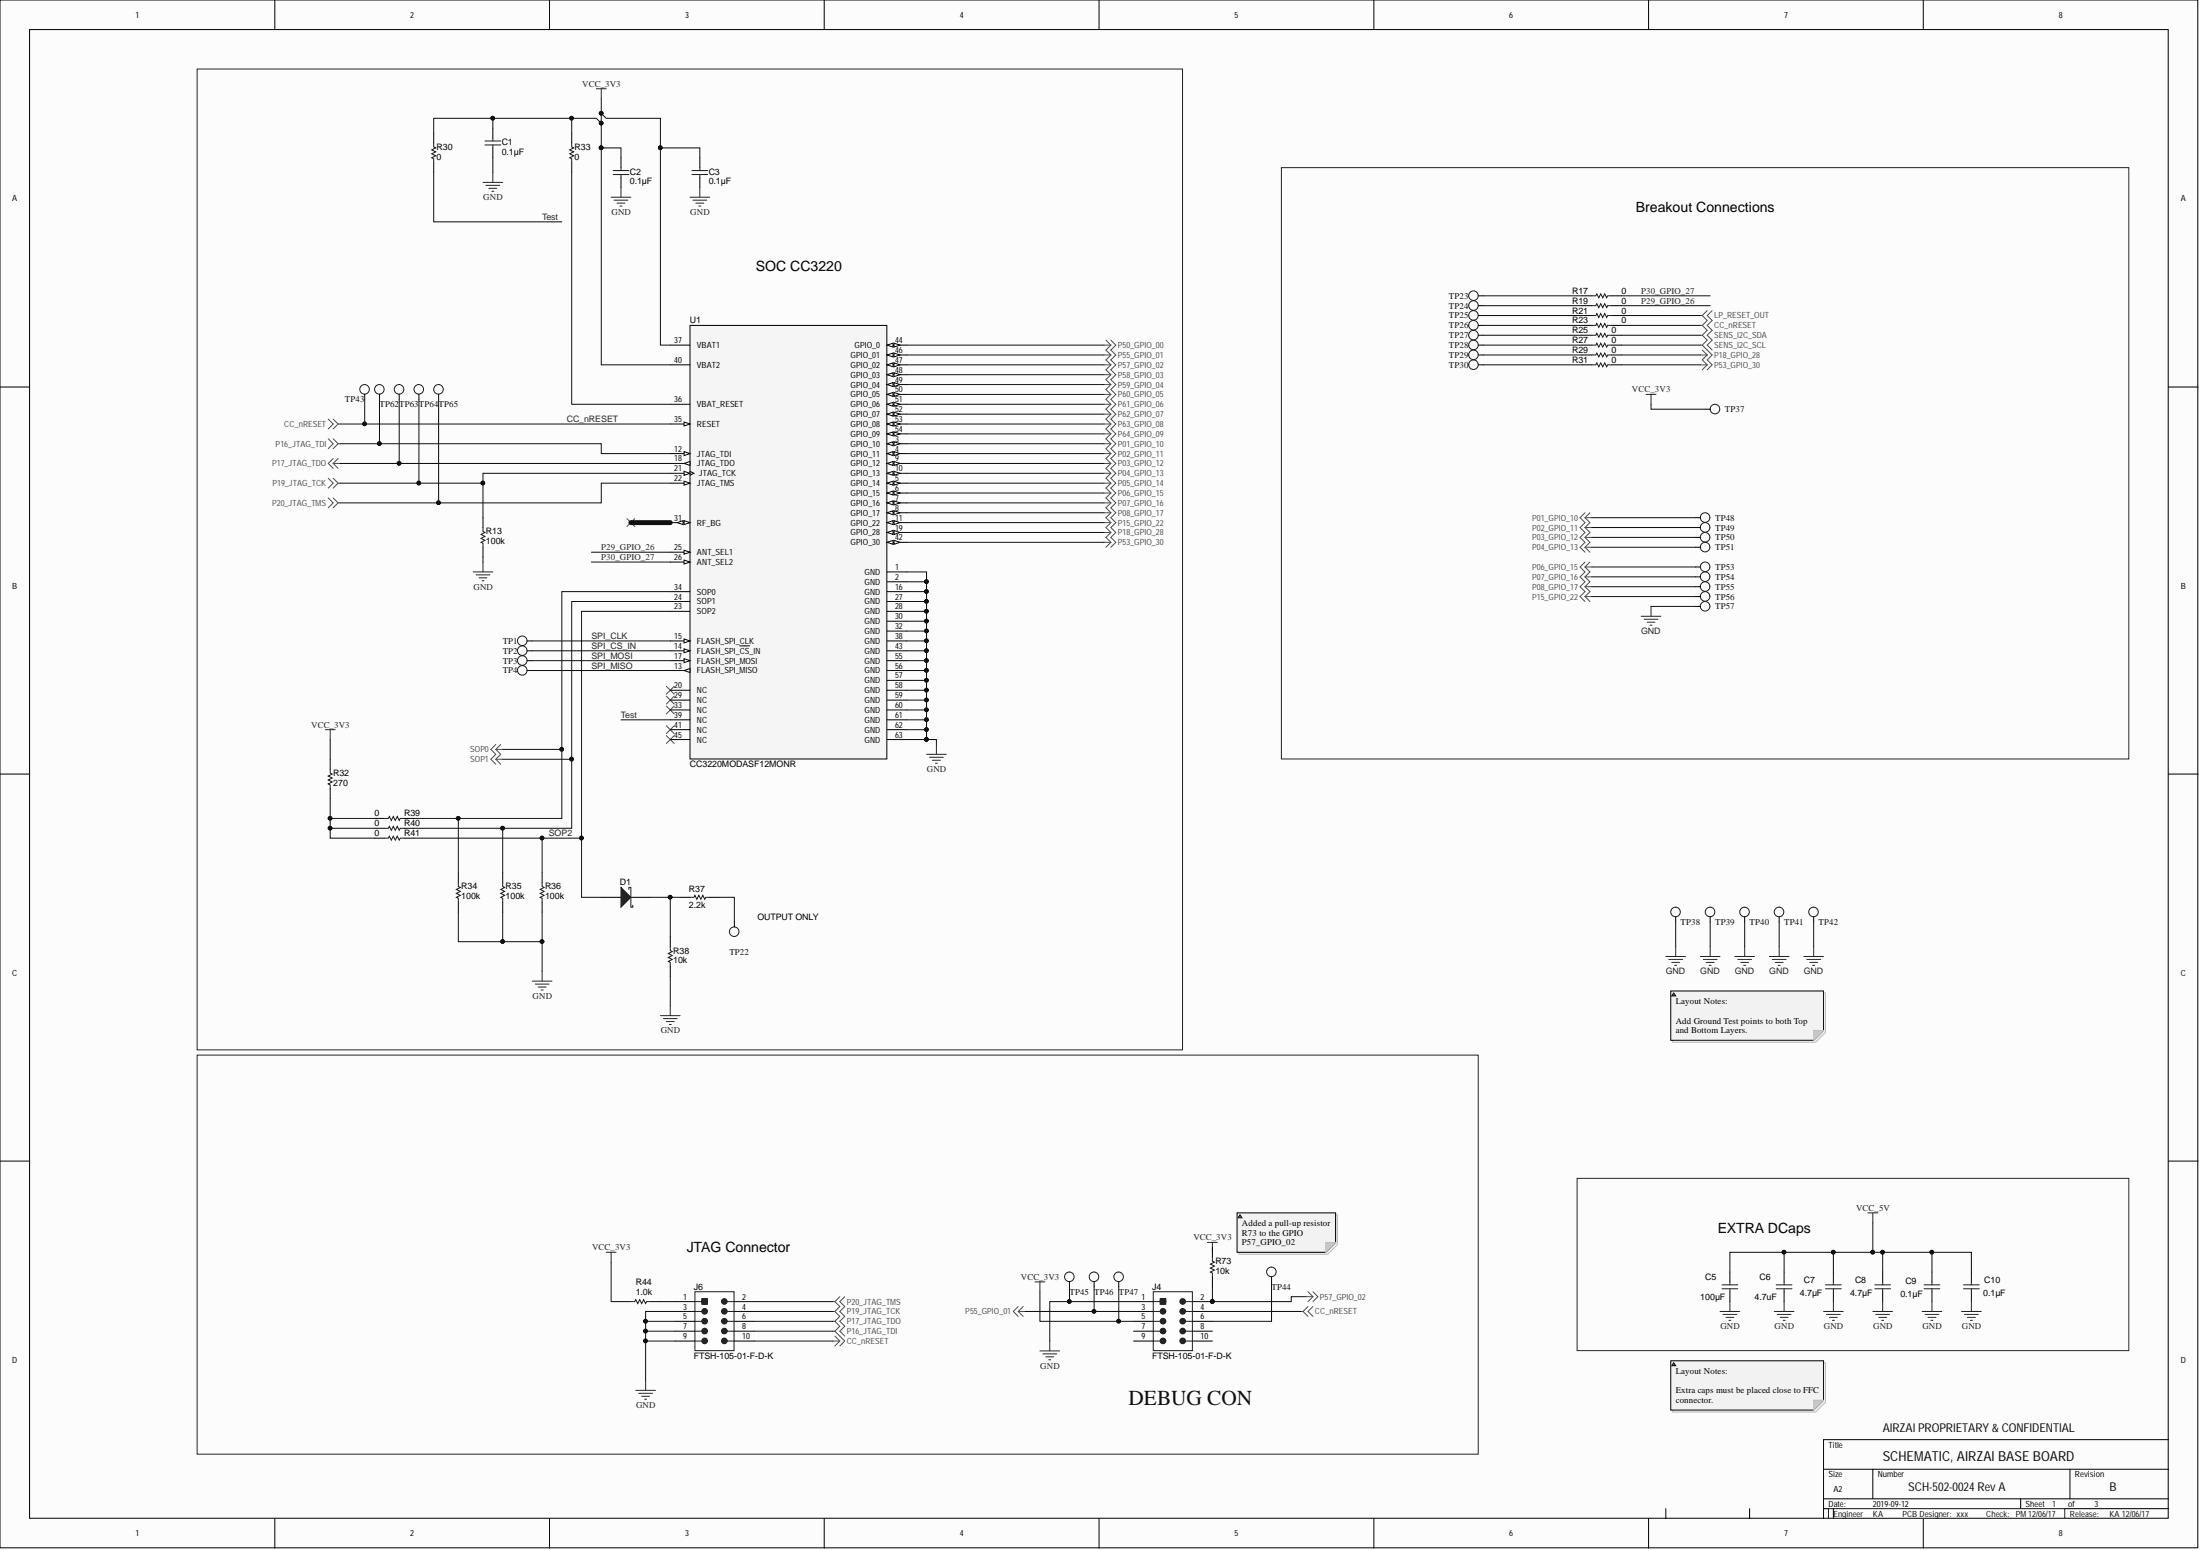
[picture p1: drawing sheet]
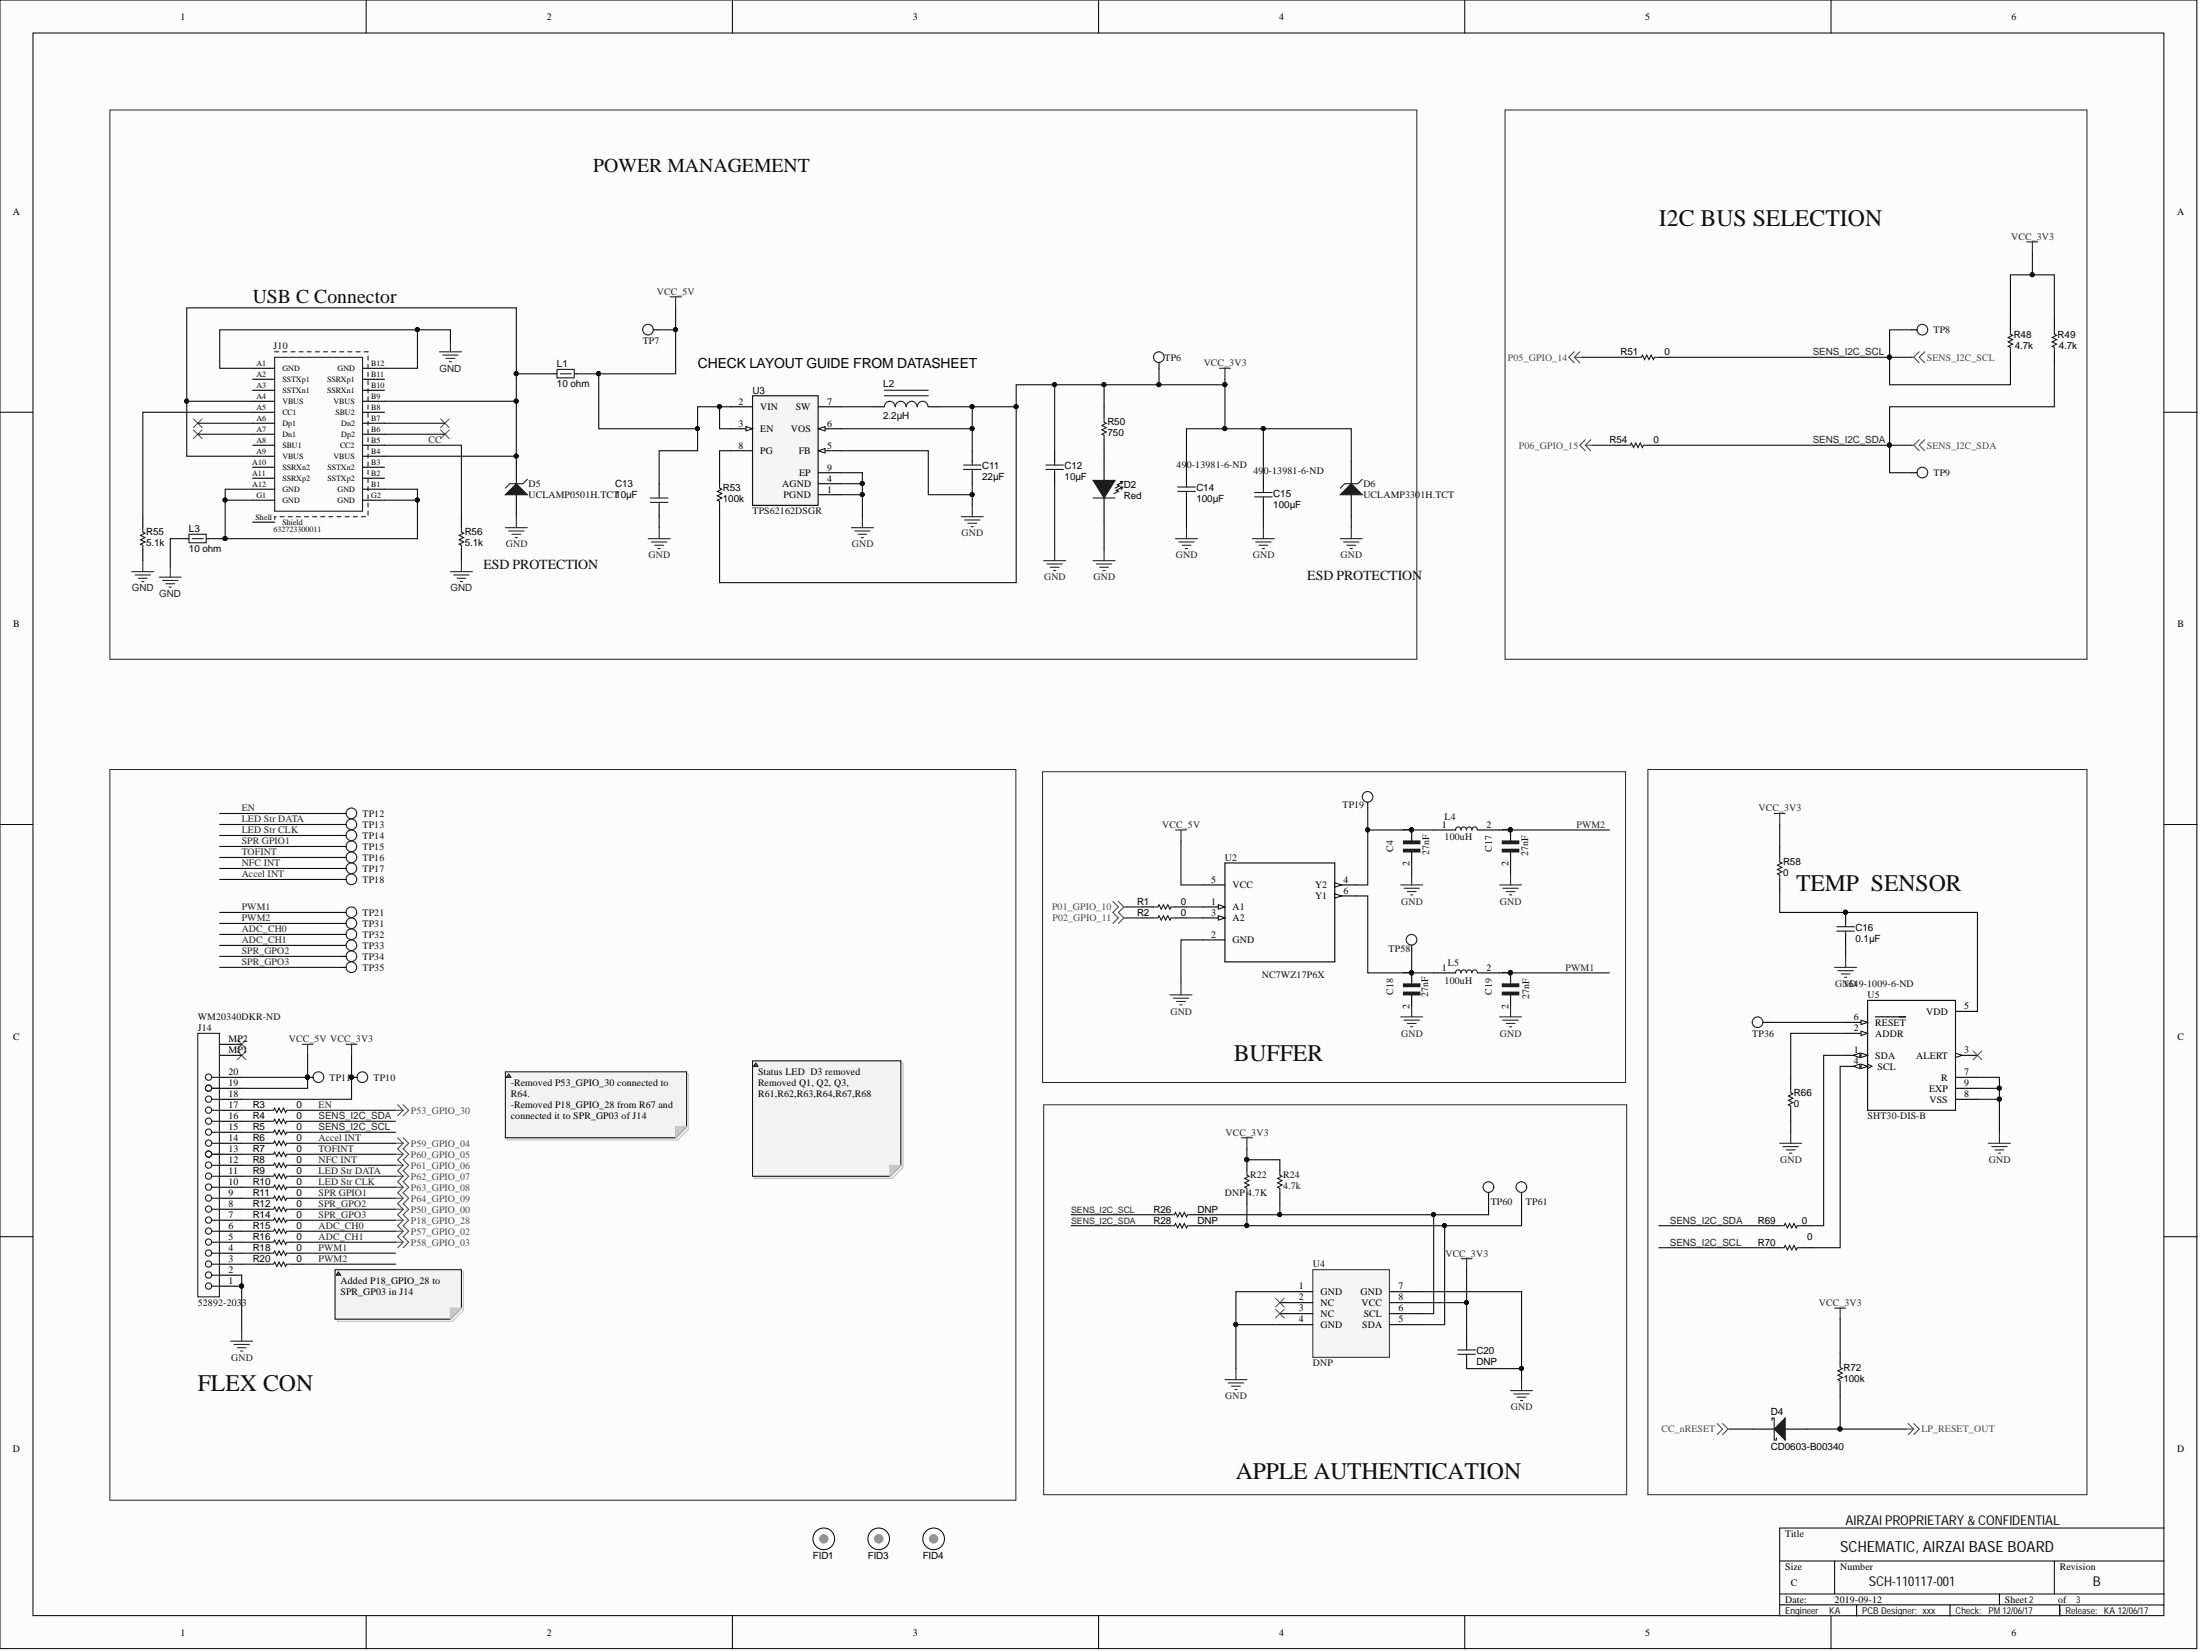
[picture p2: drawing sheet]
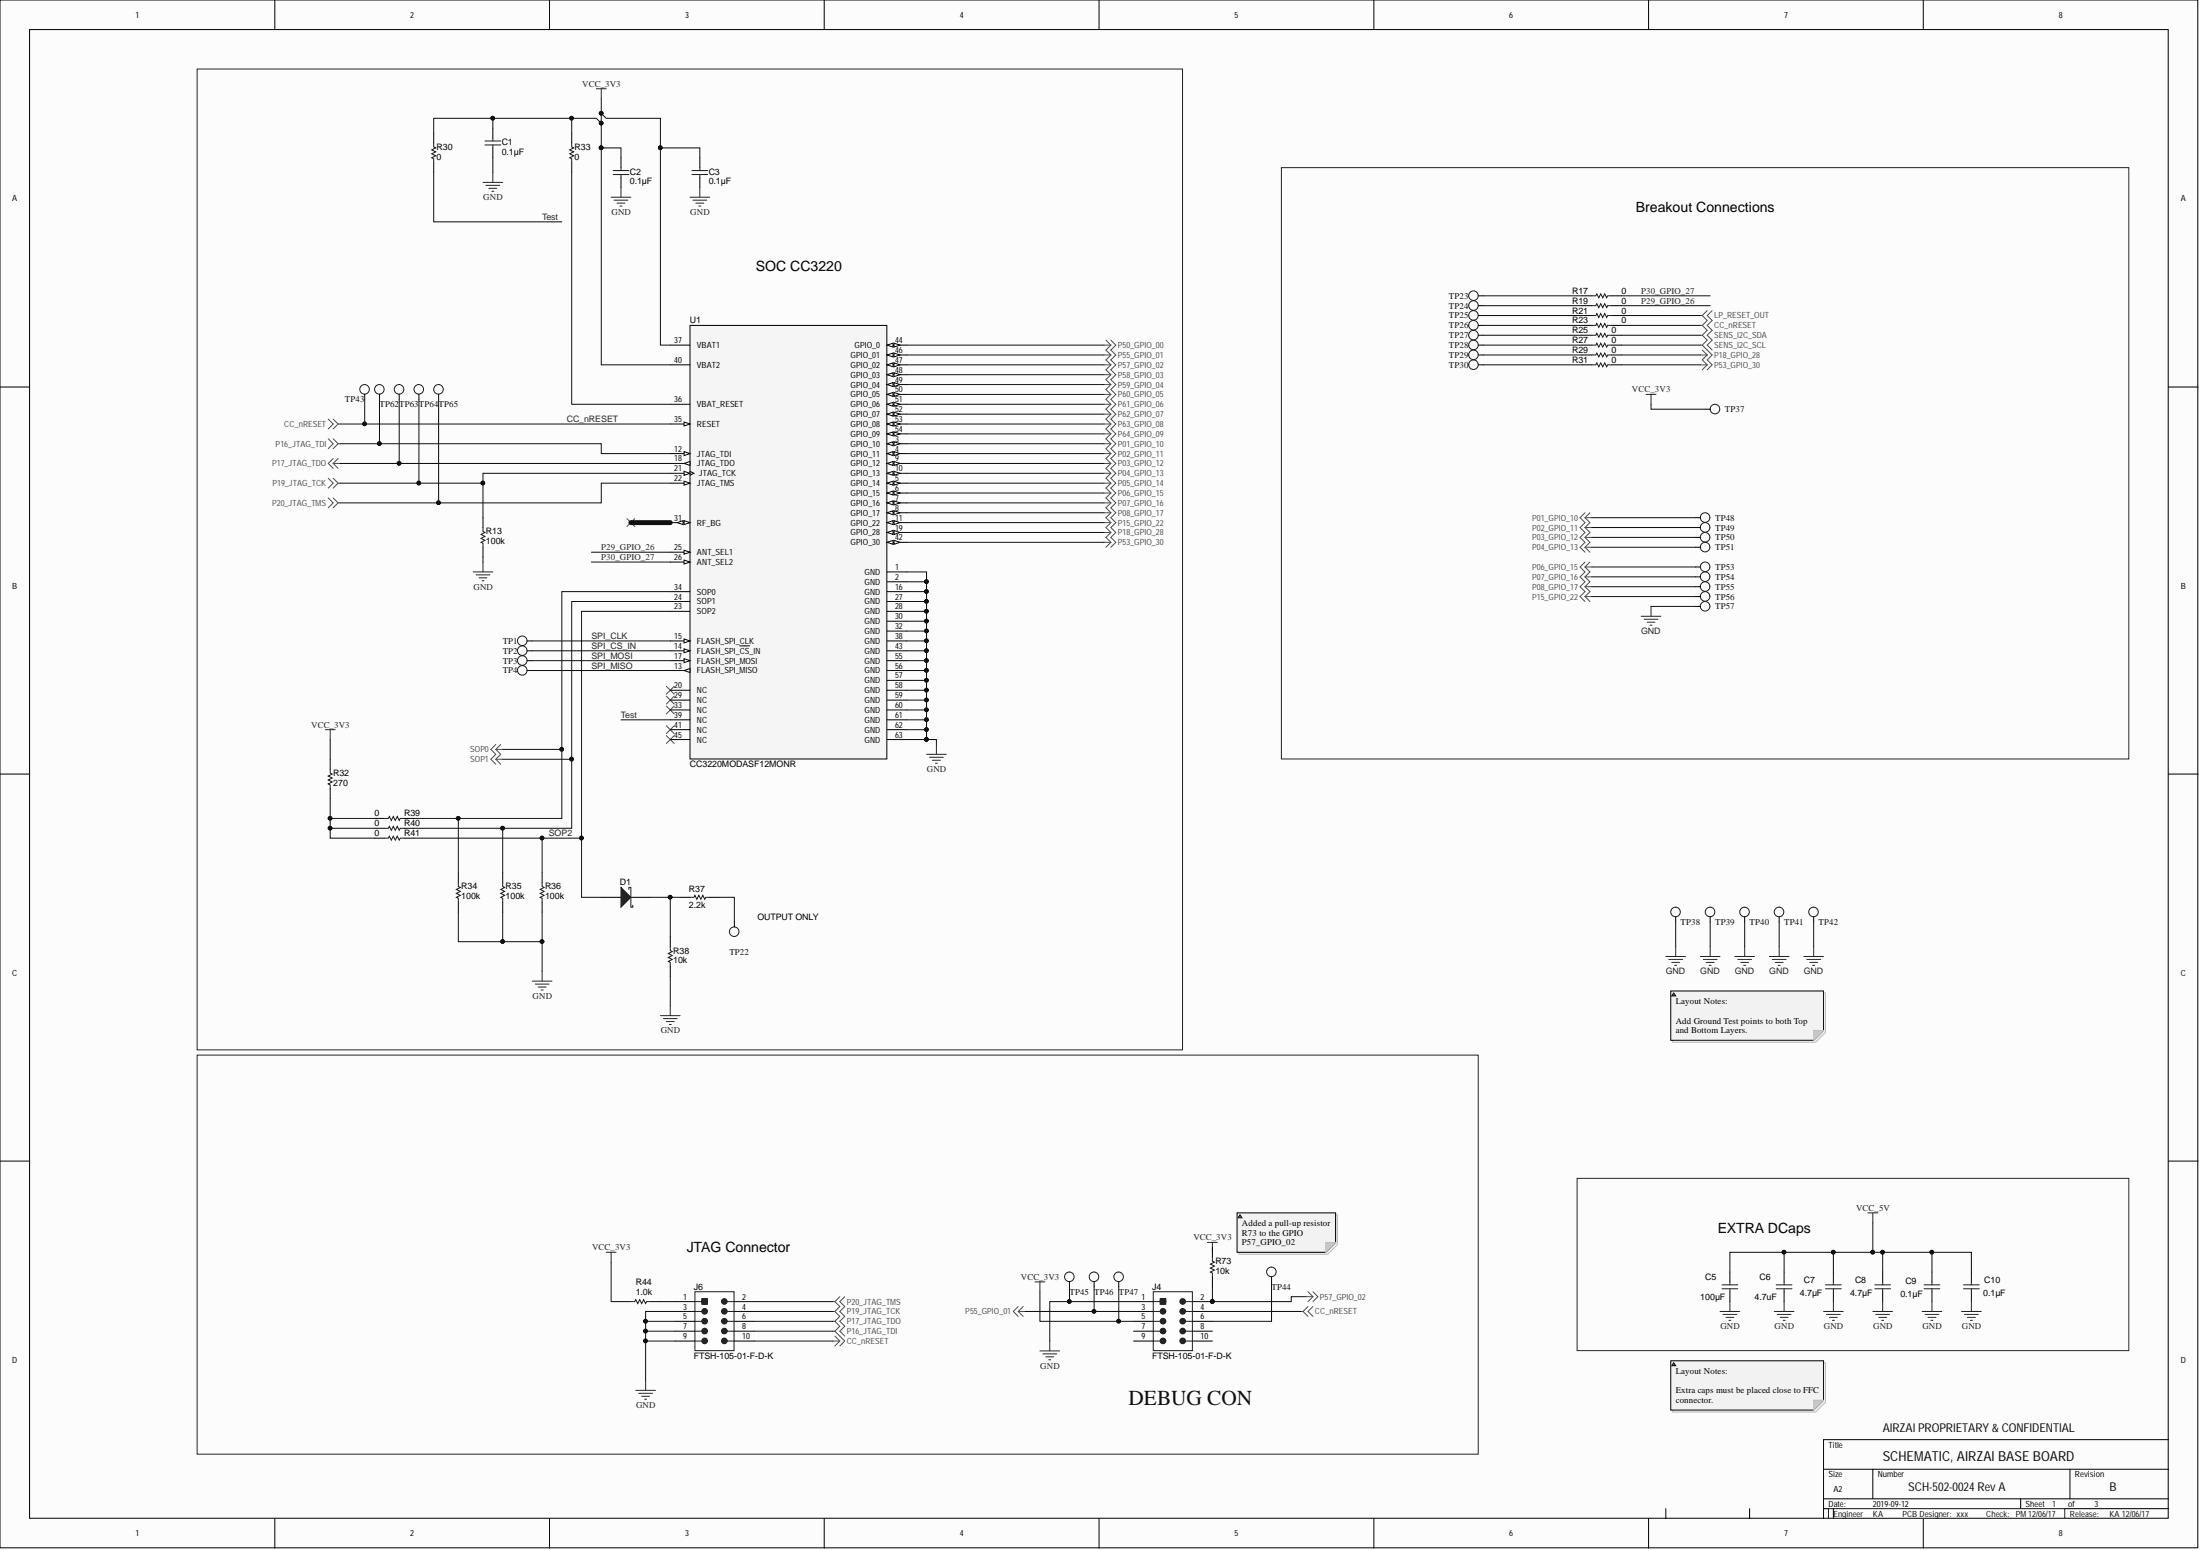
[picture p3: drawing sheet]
# Altium project AIRZAI_MBD_REVC.PrjPcb
2 sheets, 159 parts. Net scope: global (net labels, ports and power ports of the same name join across sheets).
Board file: AIRZAI BASE BOARD REV C.PcbDoc
Sheets:
  AIRZAI_BASE_BD_REVC Sheet1.SchDoc
  AIRZAI_BASE_BD_REVC Sheet2.SchDoc

## Sheet AIRZAI_BASE_BD_REVC Sheet1.SchDoc
size A2

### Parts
C1  ValueDisplayed: 0.1µF  [0402]  (hidden comment: GRM155R61A104KA01D)
C2  ValueDisplayed: 0.1µF  [0402]  (hidden comment: GRM155R61A104KA01D)
C3  ValueDisplayed: 0.1µF  [0402]  (hidden comment: GRM155R61A104KA01D)
C5  ValueDisplayed: 100µF  [1206_180]  (hidden comment: GRM31CR60J107ME39L)
C6  value 4.7uF  [SM0402_BTD.1SM_ACT_H55_CAP_WSS]  (hidden comment: C1005X5R0J475M050BC)
C7  ValueDisplayed: 4.7µF  [SM0402_BTD.1SM_ACT_H55_CAP_WSS]  (hidden comment: C1005X5R0J475M050BC)
C8  ValueDisplayed: 4.7µF  [SM0402_BTD.1SM_ACT_H55_CAP_WSS]  (hidden comment: C1005X5R0J475M050BC)
C9  ValueDisplayed: 0.1µF  [SM0402_BTD.1SM_ACT_H55_CAP_WSS]  (hidden comment: C1005X5R1A104K050BA)
C10  ValueDisplayed: 0.1µF  [SM0402_BTD.1SM_ACT_H55_CAP_WSS]  (hidden comment: C1005X5R1A104K050BA)
D1  CD0603-B00340  [Diode_0603]  (value not drawn)
J4  FTSH-105-01-F-D-K  [Samtec_FTSH-105-01-x-D-K]
J6  FTSH-105-01-F-D-K  [Samtec_FTSH-105-01-x-D-K]
R13  ValueDisplayed: 100k  [0402]  (hidden comment: CRCW0402100KJNED)
R17  ValueDisplayed: 0  [0402]  (hidden comment: ERJ-2GE0R00X)
R19  ValueDisplayed: 0  [0402]  (hidden comment: ERJ-2GE0R00X)
R21  ValueDisplayed: 0  [0402]  (hidden comment: ERJ-2GE0R00X)
R23  ValueDisplayed: 0  [0402]  (hidden comment: ERJ-2GE0R00X)
R25  ValueDisplayed: 0  [0402]  (hidden comment: ERJ-2GE0R00X)
R27  ValueDisplayed: 0  [0402]  (hidden comment: ERJ-2GE0R00X)
R29  ValueDisplayed: 0  [0402]  (hidden comment: ERJ-2GE0R00X)
R30  ValueDisplayed: 0  [0603]  (hidden comment: RC0603JR-070RL)
R31  ValueDisplayed: 0  [0402]  (hidden comment: ERJ-2GE0R00X)
R32  ValueDisplayed: 270  [0402]  (hidden comment: CRCW0402270RJNED)
R33  ValueDisplayed: 0  [0603]  (hidden comment: RC0603JR-070RL)
R34  ValueDisplayed: 100k  [0402]  (hidden comment: CRCW0402100KJNED)
R35  ValueDisplayed: 100k  [0402]  (hidden comment: CRCW0402100KJNED)
R36  ValueDisplayed: 100k  [0402]  (hidden comment: CRCW0402100KJNED)
R37  ValueDisplayed: 2.2k  [0402]  (hidden comment: CRCW04022K20JNED)
R38  ValueDisplayed: 10k  [0402]  (hidden comment: CRCW040210K0JNED)
R39  ValueDisplayed: 0  [0603]  (hidden comment: RC0603JR-070RL)
R40  ValueDisplayed: 0  [0603]  (hidden comment: RC0603JR-070RL)
R41  ValueDisplayed: 0  [0603]  (hidden comment: RC0603JR-070RL)
R44  ValueDisplayed: 1.0k  [0402]  (hidden comment: CRCW04021K00JNED)
R73  ValueDisplayed: 10k  [0402]  (hidden comment: CRCW040210K0JNED)
TP1  WIREPT  [TP_0.9MM]  (value not drawn)
TP2  WIREPT  [TP_0.9MM]  (value not drawn)
TP3  WIREPT  [TP_0.9MM]  (value not drawn)
TP4  WIREPT  [TP_0.9MM]  (value not drawn)
TP22  WIREPT  [TP_0.9MM]  (value not drawn)
TP23  WIREPT  [TP_0.9MM]  (value not drawn)
TP24  WIREPT  [TP_0.9MM]  (value not drawn)
TP25  WIREPT  [TP_0.9MM]  (value not drawn)
TP26  WIREPT  [TP_0.9MM]  (value not drawn)
TP27  WIREPT  [TP_0.9MM]  (value not drawn)
TP28  WIREPT  [TP_0.9MM]  (value not drawn)
TP29  WIREPT  [TP_0.9MM]  (value not drawn)
TP30  WIREPT  [TP_0.9MM]  (value not drawn)
TP37  WIREPT  [TP_0.9MM]  (value not drawn)
TP38  WIREPT  [TP_0.9MM]  (value not drawn)
TP39  WIREPT  [TP_0.9MM]  (value not drawn)
TP40  WIREPT  [TP_0.9MM]  (value not drawn)
TP41  WIREPT  [TP_0.9MM]  (value not drawn)
TP42  WIREPT  [TP_0.9MM]  (value not drawn)
TP43  WIREPT  [TP_0.9MM]  (value not drawn)
TP44  WIREPT  [TP_0.9MM]  (value not drawn)
TP45  WIREPT  [TP_0.9MM]  (value not drawn)
TP46  WIREPT  [TP_0.9MM]  (value not drawn)
TP47  WIREPT  [TP_0.9MM]  (value not drawn)
TP48  WIREPT  [TP_0.9MM]  (value not drawn)
TP49  WIREPT  [TP_0.9MM]  (value not drawn)
TP50  WIREPT  [TP_0.9MM]  (value not drawn)
TP51  WIREPT  [TP_0.9MM]  (value not drawn)
TP53  WIREPT  [TP_0.9MM]  (value not drawn)
TP54  WIREPT  [TP_0.9MM]  (value not drawn)
TP55  WIREPT  [TP_0.9MM]  (value not drawn)
TP56  WIREPT  [TP_0.9MM]  (value not drawn)
TP57  WIREPT  [TP_0.9MM]  (value not drawn)
TP62  WIREPT  [TP_0.9MM]  (value not drawn)
TP63  WIREPT  [TP_0.9MM]  (value not drawn)
TP64  WIREPT  [TP_0.9MM]  (value not drawn)
TP65  WIREPT  [TP_0.9MM]  (value not drawn)
U1  CC3220MODASF12MONR  [MON0063A]

### Blocks framed on the sheet
SOC CC3220: C1-C3 D1 R13 R30 R32-R41 TP1-TP4 TP22 TP43 TP62-TP65 U1
Breakout Connections: R17 R19 R21 R23 R25 R27 R29 R31 TP23-TP30 TP37 TP48-TP51 TP53-TP57
DEBUG CON: J4 J6 R44 R73 TP44-TP47
EXTRA DCaps: C5-C10

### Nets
GND: C1.2 C2.2 C3.2 C5.2 C6.2 C7.2 C8.2 C9.2 C10.2 J4.1 J6.3 J6.5 J6.7 J6.9 R13.2 R34.1 R35.2 R36.2 R38.2 TP38.1 TP39.1 TP40.1 TP41.1 TP42.1 TP45.1 TP57.1 U1.1(GND) U1.2(GND) U1.16(GND) U1.27(GND) U1.28(GND) U1.30(GND) U1.32(GND) U1.38(GND) U1.43(GND) U1.55(GND) U1.56(GND) U1.57(GND) U1.58(GND) U1.59(GND) U1.60(GND) U1.61(GND) U1.62(GND) U1.63(GND)
VCC_3V3: C1.1 C2.1 C3.1 J4.5 R30.2 R32.1 R33.2 R44.1 TP37.1 TP47.1 U1.37(VBAT1) U1.40(VBAT2)
VCC_5V: C5.1 C6.1 C7.1 C8.1 C9.1 C10.1
CC_nRESET: J4.4 J6.10 R23.2 TP43.1 U1.35(~{RESET}) ; off-sheet CC_nRESET
LP_RESET_OUT: R21.2 ; off-sheet LP_RESET_OUT
P01_GPIO_10: TP48.1 U1.3(GPIO_10) ; off-sheet P01_GPIO_10
P02_GPIO_11: TP49.1 U1.4(GPIO_11) ; off-sheet P02_GPIO_11
P03_GPIO_12: TP50.1 U1.9(GPIO_12) ; off-sheet P03_GPIO_12
P04_GPIO_13: TP51.1 U1.10(GPIO_13) ; off-sheet P04_GPIO_13
P05_GPIO_14: U1.5(GPIO_14) ; off-sheet P05_GPIO_14
P06_GPIO_15: TP53.1 U1.6(GPIO_15) ; off-sheet P06_GPIO_15
P07_GPIO_16: TP54.1 U1.7(GPIO_16) ; off-sheet P07_GPIO_16
P08_GPIO_17: TP55.1 U1.8(GPIO_17) ; off-sheet P08_GPIO_17
P15_GPIO_22: TP56.1 U1.11(GPIO_22) ; off-sheet P15_GPIO_22
P16_JTAG_TDI: J6.8 TP62.1 U1.12(JTAG_TDI) ; off-sheet P16_JTAG_TDI
P17_JTAG_TDO: J6.6 TP63.1 U1.18(JTAG_TDO) ; off-sheet P17_JTAG_TDO
P18_GPIO_28: R29.2 U1.19(GPIO_28) ; off-sheet P18_GPIO_28  [project net SPR_GPO3]
P19_JTAG_TCK: J6.4 R13.1 TP64.1 U1.21(JTAG_TCK) ; off-sheet P19_JTAG_TCK
P20_JTAG_TMS: J6.2 TP65.1 U1.22(JTAG_TMS) ; off-sheet P20_JTAG_TMS
P29_GPIO_26: R19.2 U1.25(ANT_SEL1)
P30_GPIO_27: R17.2 U1.26(ANT_SEL2)
P50_GPIO_00: U1.44(GPIO_0) ; off-sheet P50_GPIO_00  [project net SPR_GPO2]
P53_GPIO_30: R31.2 U1.42(GPIO_30) ; off-sheet P53_GPIO_30  [project net EN]
P55_GPIO_01: J4.3 TP46.1 U1.46(GPIO_01) ; off-sheet P55_GPIO_01
P57_GPIO_02: J4.2 R73.2 U1.47(GPIO_02) ; off-sheet P57_GPIO_02  [project net ADC_CH0]
P58_GPIO_03: U1.48(GPIO_03) ; off-sheet P58_GPIO_03  [project net ADC_CH1]
P59_GPIO_04: U1.49(GPIO_04) ; off-sheet P59_GPIO_04  [project net Accel INT]
P60_GPIO_05: U1.50(GPIO_05) ; off-sheet P60_GPIO_05  [project net TOFINT]
P61_GPIO_06: U1.51(GPIO_06) ; off-sheet P61_GPIO_06  [project net NFC INT]
P62_GPIO_07: U1.52(GPIO_07) ; off-sheet P62_GPIO_07  [project net LED Str DATA]
P63_GPIO_08: U1.53(GPIO_08) ; off-sheet P63_GPIO_08  [project net LED Str CLK]
P64_GPIO_09: U1.54(GPIO_09) ; off-sheet P64_GPIO_09  [project net SPR GPIO1]
SENS_I2C_SCL: R27.2 ; off-sheet SENS_I2C_SCL
SENS_I2C_SDA: R25.2 ; off-sheet SENS_I2C_SDA
SOP0: R34.2 R39.1 U1.34(SOP0) ; off-sheet SOP0
SOP1: R35.1 R40.1 U1.24(SOP1) ; off-sheet SOP1
SOP2: D1.2(A) R36.1 R41.1 U1.23(SOP2)
SPI_CLK: TP1.1 U1.15(FLASH_SPI_CLK)
SPI_CS_IN: TP2.1 U1.14(FLASH_SPI_~{CS}_IN)
SPI_MISO: TP4.1 U1.13(FLASH_SPI_MISO)
SPI_MOSI: TP3.1 U1.17(FLASH_SPI_MOSI)
Test: R30.1 U1.39(NC)
NetD1_1: D1.1(K) R37.1 R38.1
NetJ4_6: J4.6 TP44.1
NetJ6_1: J6.1 R44.2
NetR17_1: R17.1 TP23.1
NetR19_1: R19.1 TP24.1
NetR21_1: R21.1 TP25.1
NetR23_1: R23.1 TP26.1
NetR25_1: R25.1 TP27.1
NetR27_1: R27.1 TP28.1
NetR29_1: R29.1 TP29.1
NetR31_1: R31.1 TP30.1
NetR32_2: R32.2 R39.2 R40.2 R41.2
NetR33_1: R33.1 U1.36(VBAT_RESET)
NetR37_2: R37.2 TP22.1

Not connected (* = marked no-connect by the designer): J4 7 8 9 10; R73 1; U1 20(NC)* 29(NC)* 31(RF_BG)* 33(NC)* 41(NC)* 45(NC)*

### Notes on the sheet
- (near TP22) OUTPUT ONLY
- Layout Notes:
  Add Ground Test points to both Top and Bottom Layers.
- JTAG Connector
- Added a pull-up resistor  R73 to the GPIO P57_GPIO_02
- Layout Notes:
  Extra caps must be placed close to FFC connector.
- SCHEMATIC, AIRZAI BASE BOARD
- AIRZAI PROPRIETARY & CONFIDENTIAL
- Engineer
- KA
- PCB Designer:
- SCH-502-0024 Rev A
- xxx
- Check:
- PM 12/06/17
- 1
- Release:
- 3
- B
- KA 12/06/17
- Labels drawn without touching a wire or pin: VCC_3V3

## Sheet AIRZAI_BASE_BD_REVC Sheet2.SchDoc
size C

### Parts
C4  value 27nF  [1206CAP]  (hidden comment: GRM3195C1H273JA01D)
C11  ValueDisplayed: 22µF  [0805_HV]  (hidden comment: C2012X5R1C226K125AC)
C12  ValueDisplayed: 10µF  [0805_HV]  (hidden comment: GRM21BR61A106KE19L)
C13  ValueDisplayed: 10µF  [0805_HV]  (hidden comment: GRM21BR61A106KE19L)
C14  ValueDisplayed: 100µF  Supplier Part Number 3: 490-13981-6-ND  [1206_180]  (hidden comment: GRM31CR60J107ME39L)
C15  ValueDisplayed: 100µF  Supplier Part Number 3: 490-13981-6-ND  [1206_180]  (hidden comment: GRM31CR60J107ME39L)
C16  ValueDisplayed: 0.1µF  [0402]  (hidden comment: GRM155R61A104KA01D)
C17  value 27nF  [1206CAP]  (hidden comment: GRM3195C1H273JA01D)
C18  value 27nF  [1206CAP]  (hidden comment: GRM3195C1H273JA01D)
C19  value 27nF  [1206CAP]  (hidden comment: GRM3195C1H273JA01D)
C20  ValueDisplayed: DNP  [SM0402_BTD.1SM_ACT_H55_CAP_WSS]  (hidden comment: C1005X5R1A104K050BA)
D2  value Red  [SML-31_Red]  (hidden comment: SML-311UTT86)
D4  CD0603-B00340  [Diode_0603]
D5  UCLAMP0501H.TCT  [SOD-523]
D6  UCLAMP3301H.TCT  [SOD-523]
FID1  Fiducial  [Fiducial10-20]  (value not drawn)
FID3  Fiducial  [Fiducial10-20]  (value not drawn)
FID4  Fiducial  [Fiducial10-20]  (value not drawn)
J10  632723300011  [632723300011]
J14  52892-2033  Supplier Part Number 1: WM20340DKR-ND  [MOLX-52892-2033]
L1  value 10 ohm  [0402]  (hidden comment: BLM15AG100SN1D)
L2  ValueDisplayed: 2.2µH  [0805_HV]  (hidden comment: BRC2012T2R2MD)
L3  value 10 ohm  [0402]  (hidden comment: BLM15AG100SN1D)
L4  value 100uH  [0805_Inductor]  (hidden comment: MLF2012C101KTD25)
L5  value 100uH  [0805_Inductor]  (hidden comment: MLF2012C101KTD25)
R1  ValueDisplayed: 0  [0402]  (hidden comment: ERJ-2GE0R00X)
R2  ValueDisplayed: 0  [0402]  (hidden comment: ERJ-2GE0R00X)
R3  ValueDisplayed: 0  [0402]  (hidden comment: ERJ-2GE0R00X)
R4  ValueDisplayed: 0  [0402]  (hidden comment: ERJ-2GE0R00X)
R5  ValueDisplayed: 0  [0402]  (hidden comment: ERJ-2GE0R00X)
R6  ValueDisplayed: 0  [0402]  (hidden comment: ERJ-2GE0R00X)
R7  ValueDisplayed: 0  [0402]  (hidden comment: ERJ-2GE0R00X)
R8  ValueDisplayed: 0  [0402]  (hidden comment: ERJ-2GE0R00X)
R9  ValueDisplayed: 0  [0402]  (hidden comment: ERJ-2GE0R00X)
R10  ValueDisplayed: 0  [0402]  (hidden comment: ERJ-2GE0R00X)
R11  ValueDisplayed: 0  [0402]  (hidden comment: ERJ-2GE0R00X)
R12  ValueDisplayed: 0  [0402]  (hidden comment: ERJ-2GE0R00X)
R14  ValueDisplayed: 0  [0402]  (hidden comment: ERJ-2GE0R00X)
R15  ValueDisplayed: 0  [0402]  (hidden comment: ERJ-2GE0R00X)
R16  ValueDisplayed: 0  [0402]  (hidden comment: ERJ-2GE0R00X)
R18  ValueDisplayed: 0  [0402]  (hidden comment: ERJ-2GE0R00X)
R20  ValueDisplayed: 0  [0402]  (hidden comment: ERJ-2GE0R00X)
R22  Resistance (Ohms): DNP 4.7K  [0402]  (hidden comment: RMCF0402JT4K70)
R24  Resistance (Ohms): 4.7k  [0402]  (hidden comment: RMCF0402JT4K70)
R26  ValueDisplayed: DNP  [0402]  (hidden comment: ERJ-2GE0R00X)
R28  ValueDisplayed: DNP  [0402]  (hidden comment: ERJ-2GE0R00X)
R48  value 4.7k  [0402]
R49  value 4.7k  [0402]
R50  ValueDisplayed: 750  [0603]  (hidden comment: RC0603JR-07750RL)
R51  ValueDisplayed: 0  [0402]  (hidden comment: ERJ-2GE0R00X)
R53  ValueDisplayed: 100k  [0402]  (hidden comment: CRCW0402100KJNED)
R54  ValueDisplayed: 0  [0402]  (hidden comment: ERJ-2GE0R00X)
R55  ValueDisplayed: 5.1k  [0402]  (hidden comment: CRCW040210K0JNED)
R56  ValueDisplayed: 5.1k  [0402]  (hidden comment: CRCW040210K0JNED)
R58  ValueDisplayed: 0  [0402]  (hidden comment: ERJ-2GE0R00X)
R66  ValueDisplayed: 0  [0402]  (hidden comment: ERJ-2GE0R00X)
R69  ValueDisplayed: 0  [0402]  (hidden comment: ERJ-2GE0R00X)
R70  ValueDisplayed: 0  [0402]  (hidden comment: ERJ-2GE0R00X)
R72  ValueDisplayed: 100k  [0402]  (hidden comment: CRCW0402100KJNED)
TP6  WIREPT  [TP_0.9MM]  (value not drawn)
TP7  WIREPT  [TP_0.9MM]  (value not drawn)
TP8  WIREPT  [TP_0.9MM]  (value not drawn)
TP9  WIREPT  [TP_0.9MM]  (value not drawn)
TP10  WIREPT  [TP_0.9MM]  (value not drawn)
TP11  WIREPT  [TP_0.9MM]  (value not drawn)
TP12  WIREPT  [TP_0.9MM]  (value not drawn)
TP13  WIREPT  [TP_0.9MM]  (value not drawn)
TP14  WIREPT  [TP_0.9MM]  (value not drawn)
TP15  WIREPT  [TP_0.9MM]  (value not drawn)
TP16  WIREPT  [TP_0.9MM]  (value not drawn)
TP17  WIREPT  [TP_0.9MM]  (value not drawn)
TP18  WIREPT  [TP_0.9MM]  (value not drawn)
TP19  WIREPT  [TP_0.9MM]  (value not drawn)
TP21  WIREPT  [TP_0.9MM]  (value not drawn)
TP31  WIREPT  [TP_0.9MM]  (value not drawn)
TP32  WIREPT  [TP_0.9MM]  (value not drawn)
TP33  WIREPT  [TP_0.9MM]  (value not drawn)
TP34  WIREPT  [TP_0.9MM]  (value not drawn)
TP35  WIREPT  [TP_0.9MM]  (value not drawn)
TP36  WIREPT  [TP_0.9MM]  (value not drawn)
TP58  WIREPT  [TP_0.9MM]  (value not drawn)
TP60  TESTPOINT  [TP_0.9MM]  (value not drawn)
TP61  TESTPOINT  [TP_0.9MM]  (value not drawn)
U2  NC7WZ17P6X  [SC-70-NC7WZ17P6X]
U3  TPS62162DSGR  [DSG0008A]
U4  DNP  [XDFN-8P-Apple]
U5  SHT30-DIS-B  Supplier Part Number 1: 1649-1009-6-ND  [DFN250X250X100-9N]

### Blocks framed on the sheet
I2C BUS SELECTION: R48 R49 R51 R54 TP8 TP9
FLEX CON: J14 R3-R12 R14-R16 R18 R20 TP10-TP18 TP21 TP31-TP35
BUFFER: C4 C17-C19 L4 L5 R1 R2 TP19 TP58 U2
TEMP  SENSOR: C16 D4 R58 R66 R69 R70 R72 TP36 U5
APPLE AUTHENTICATION: C20 R22 R24 R26 R28 TP60 TP61 U4

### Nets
GND: C4.2 C11.2 C12.2 C13.2 C14.2 C15.2 C16.2 C17.2 C18.2 C19.2 C20.2 D2.1(K) D5.A D6.A J10.A1(GND) J10.B12(GND) J14.1 J14.2 L3.2 R55.2 R56.2 R66.1 U2.2(GND) U3.1(PGND) U3.4(AGND) U3.5(FB) U3.9(EP) U4.1(GND) U4.4(GND) U4.7(GND) U5.7(R) U5.8(VSS) U5.9(EXP)
VCC_3V3: C11.1 C12.1 C14.1 C15.1 C20.1 D6.K J14.18 L2.2 R22.2 R24.2 R48.1 R49.1 R50.2 R53.2 R58.2 R72.1 TP6.1 TP10.1 U3.6(VOS) U4.8(VCC)
VCC_5V: C13.1 J14.19 J14.20 L1.2 TP7.1 TP11.1 U2.5(VCC) U3.2(VIN) U3.3(EN)
Accel INT: R6.2 TP18.1 ; off-sheet P59_GPIO_04  [also labelled P59_GPIO_04]
ADC_CH0: R15.2 TP32.1 ; off-sheet P57_GPIO_02  [also labelled P57_GPIO_02]
ADC_CH1: R16.2 TP33.1 ; off-sheet P58_GPIO_03  [also labelled P58_GPIO_03]
CC: J10.B5(CC2) R56.1
CC_nRESET: D4.1(K) ; off-sheet CC_nRESET
EN: R3.2 TP12.1 ; off-sheet P53_GPIO_30  [also labelled P53_GPIO_30]
LED Str CLK: R10.2 TP14.1 ; off-sheet P63_GPIO_08  [also labelled P63_GPIO_08]
LED Str DATA: R9.2 TP13.1 ; off-sheet P62_GPIO_07  [also labelled P62_GPIO_07]
LP_RESET_OUT: D4.2(A) R72.2 ; off-sheet LP_RESET_OUT
NFC INT: R8.2 TP17.1 ; off-sheet P61_GPIO_06  [also labelled P61_GPIO_06]
P01_GPIO_10: R1.1 ; off-sheet P01_GPIO_10
P02_GPIO_11: R2.1 ; off-sheet P02_GPIO_11
P05_GPIO_14: R51.1 ; off-sheet P05_GPIO_14
P06_GPIO_15: R54.1 ; off-sheet P06_GPIO_15
PWM1: C19.1 L5.2 R18.2 TP21.1
PWM2: C17.1 L4.2 R20.2 TP31.1
SENS_I2C_SCL: R5.2 R26.1 R48.2 R51.2 R70.1 TP8.1 ; off-sheet SENS_I2C_SCL
SENS_I2C_SDA: R4.2 R28.1 R49.2 R54.2 R69.1 TP9.1 ; off-sheet SENS_I2C_SDA
SPR GPIO1: R11.2 TP15.1 ; off-sheet P64_GPIO_09  [also labelled P64_GPIO_09]
SPR_GPO2: R12.2 TP34.1 ; off-sheet P50_GPIO_00  [also labelled P50_GPIO_00]
SPR_GPO3: R14.2 TP35.1 ; off-sheet P18_GPIO_28  [also labelled P18_GPIO_28]
TOFINT: R7.2 TP16.1 ; off-sheet P60_GPIO_05  [also labelled P60_GPIO_05]
NetC4_1: C4.1 L4.1 TP19.1 U2.4(Y2)
NetC16_1: C16.1 R58.1 U5.5(VDD)
NetC18_1: C18.1 L5.1 TP58.1 U2.6(Y1)
NetD2_2: D2.2(A) R50.1
NetD5_K: D5.K J10.A4(VBUS) J10.A9(VBUS) J10.B4(VBUS) J10.B9(VBUS) L1.1
NetJ10_A5: J10.A5(CC1) R55.1
NetJ10_A12: J10.A12(GND) J10.B1(GND) J10.G1(GND) J10.G2(GND) L3.1
NetJ14_3: J14.3 R20.1
NetJ14_4: J14.4 R18.1
NetJ14_5: J14.5 R16.1
NetJ14_6: J14.6 R15.1
NetJ14_7: J14.7 R14.1
NetJ14_8: J14.8 R12.1
NetJ14_9: J14.9 R11.1
NetJ14_10: J14.10 R10.1
NetJ14_11: J14.11 R9.1
NetJ14_12: J14.12 R8.1
NetJ14_13: J14.13 R7.1
NetJ14_14: J14.14 R6.1
NetJ14_15: J14.15 R5.1
NetJ14_16: J14.16 R4.1
NetJ14_17: J14.17 R3.1
NetL2_1: L2.1 U3.7(SW)
NetR1_2: R1.2 U2.1(A1)
NetR2_2: R2.2 U2.3(A2)
NetR22_1: R22.1 R28.2 TP61.1 U4.5(SDA)
NetR24_1: R24.1 R26.2 TP60.1 U4.6(SCL)
NetR53_1: R53.1 U3.8(PG)
NetR66_2: R66.2 U5.2(ADDR)
NetR69_2: R69.2 U5.1(SDA)
NetR70_2: R70.2 U5.4(SCL)
NetTP36_1: TP36.1 U5.6(~{RESET})

Not connected (* = marked no-connect by the designer): J10 A2(SSTXp1) A3(SSTXn1) A6(Dp1)* A7(Dn1)* A8(SBU1) A10(SSRXn2) A11(SSRXp2) B2(SSTXp2) B3(SSTXn2) B6(Dp2)* B7(Dn2)* B8(SBU2) B10(SSRXn1) B11(SSRXp1) Shell(Shield); J14 MP1* MP2*; U4 2(NC)* 3(NC)*; U5 3(ALERT)*

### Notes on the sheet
- POWER MANAGEMENT
- USB C Connector
- CHECK LAYOUT GUIDE FROM DATASHEET
- (near R56) ESD PROTECTION
- ESD PROTECTION
- -Removed P53_GPIO_30 connected to R64.
  -Removed P18_GPIO_28 from R67 and
  connected it to SPR_GP03 of J14
- Status LED  D3 removed
  Removed Q1, Q2, Q3, R61,R62,R63,R64,R67,R68
- Added P18_GPIO_28 to SPR_GP03 in J14
- SCHEMATIC, AIRZAI BASE BOARD
- AIRZAI PROPRIETARY & CONFIDENTIAL
- Engineer
- KA
- PCB Designer:
- SCH-110117-001
- xxx
- Check:
- PM 12/06/17
- 2
- Release:
- 3
- B
- KA 12/06/17

## Nets that join several sheets
GND: AIRZAI_BASE_BD_REVC Sheet1 (44 pins), AIRZAI_BASE_BD_REVC Sheet2 (33 pins)
VCC_3V3: AIRZAI_BASE_BD_REVC Sheet1 (12 pins), AIRZAI_BASE_BD_REVC Sheet2 (20 pins)
VCC_5V: AIRZAI_BASE_BD_REVC Sheet1 (6 pins), AIRZAI_BASE_BD_REVC Sheet2 (9 pins)
Accel INT: AIRZAI_BASE_BD_REVC Sheet1 (U1.49), AIRZAI_BASE_BD_REVC Sheet2 (R6.2 TP18.1)
ADC_CH0: AIRZAI_BASE_BD_REVC Sheet1 (J4.2 R73.2 U1.47), AIRZAI_BASE_BD_REVC Sheet2 (R15.2 TP32.1)
ADC_CH1: AIRZAI_BASE_BD_REVC Sheet1 (U1.48), AIRZAI_BASE_BD_REVC Sheet2 (R16.2 TP33.1)
CC_nRESET: AIRZAI_BASE_BD_REVC Sheet1 (5 pins), AIRZAI_BASE_BD_REVC Sheet2 (D4.1)
EN: AIRZAI_BASE_BD_REVC Sheet1 (R31.2 U1.42), AIRZAI_BASE_BD_REVC Sheet2 (R3.2 TP12.1)
LED Str CLK: AIRZAI_BASE_BD_REVC Sheet1 (U1.53), AIRZAI_BASE_BD_REVC Sheet2 (R10.2 TP14.1)
LED Str DATA: AIRZAI_BASE_BD_REVC Sheet1 (U1.52), AIRZAI_BASE_BD_REVC Sheet2 (R9.2 TP13.1)
LP_RESET_OUT: AIRZAI_BASE_BD_REVC Sheet1 (R21.2), AIRZAI_BASE_BD_REVC Sheet2 (D4.2 R72.2)
NFC INT: AIRZAI_BASE_BD_REVC Sheet1 (U1.51), AIRZAI_BASE_BD_REVC Sheet2 (R8.2 TP17.1)
P01_GPIO_10: AIRZAI_BASE_BD_REVC Sheet1 (TP48.1 U1.3), AIRZAI_BASE_BD_REVC Sheet2 (R1.1)
P02_GPIO_11: AIRZAI_BASE_BD_REVC Sheet1 (TP49.1 U1.4), AIRZAI_BASE_BD_REVC Sheet2 (R2.1)
P05_GPIO_14: AIRZAI_BASE_BD_REVC Sheet1 (U1.5), AIRZAI_BASE_BD_REVC Sheet2 (R51.1)
P06_GPIO_15: AIRZAI_BASE_BD_REVC Sheet1 (TP53.1 U1.6), AIRZAI_BASE_BD_REVC Sheet2 (R54.1)
SENS_I2C_SCL: AIRZAI_BASE_BD_REVC Sheet1 (R27.2), AIRZAI_BASE_BD_REVC Sheet2 (6 pins)
SENS_I2C_SDA: AIRZAI_BASE_BD_REVC Sheet1 (R25.2), AIRZAI_BASE_BD_REVC Sheet2 (6 pins)
SPR GPIO1: AIRZAI_BASE_BD_REVC Sheet1 (U1.54), AIRZAI_BASE_BD_REVC Sheet2 (R11.2 TP15.1)
SPR_GPO2: AIRZAI_BASE_BD_REVC Sheet1 (U1.44), AIRZAI_BASE_BD_REVC Sheet2 (R12.2 TP34.1)
SPR_GPO3: AIRZAI_BASE_BD_REVC Sheet1 (R29.2 U1.19), AIRZAI_BASE_BD_REVC Sheet2 (R14.2 TP35.1)
TOFINT: AIRZAI_BASE_BD_REVC Sheet1 (U1.50), AIRZAI_BASE_BD_REVC Sheet2 (R7.2 TP16.1)

## Assembly variants
Variant of AIRZAI_MBD_REVC: not fitted C20 R22 R24 R26 R28 R39 R41 U4
Variant of AIRZAI_MBD_REVC_1: all parts fitted
